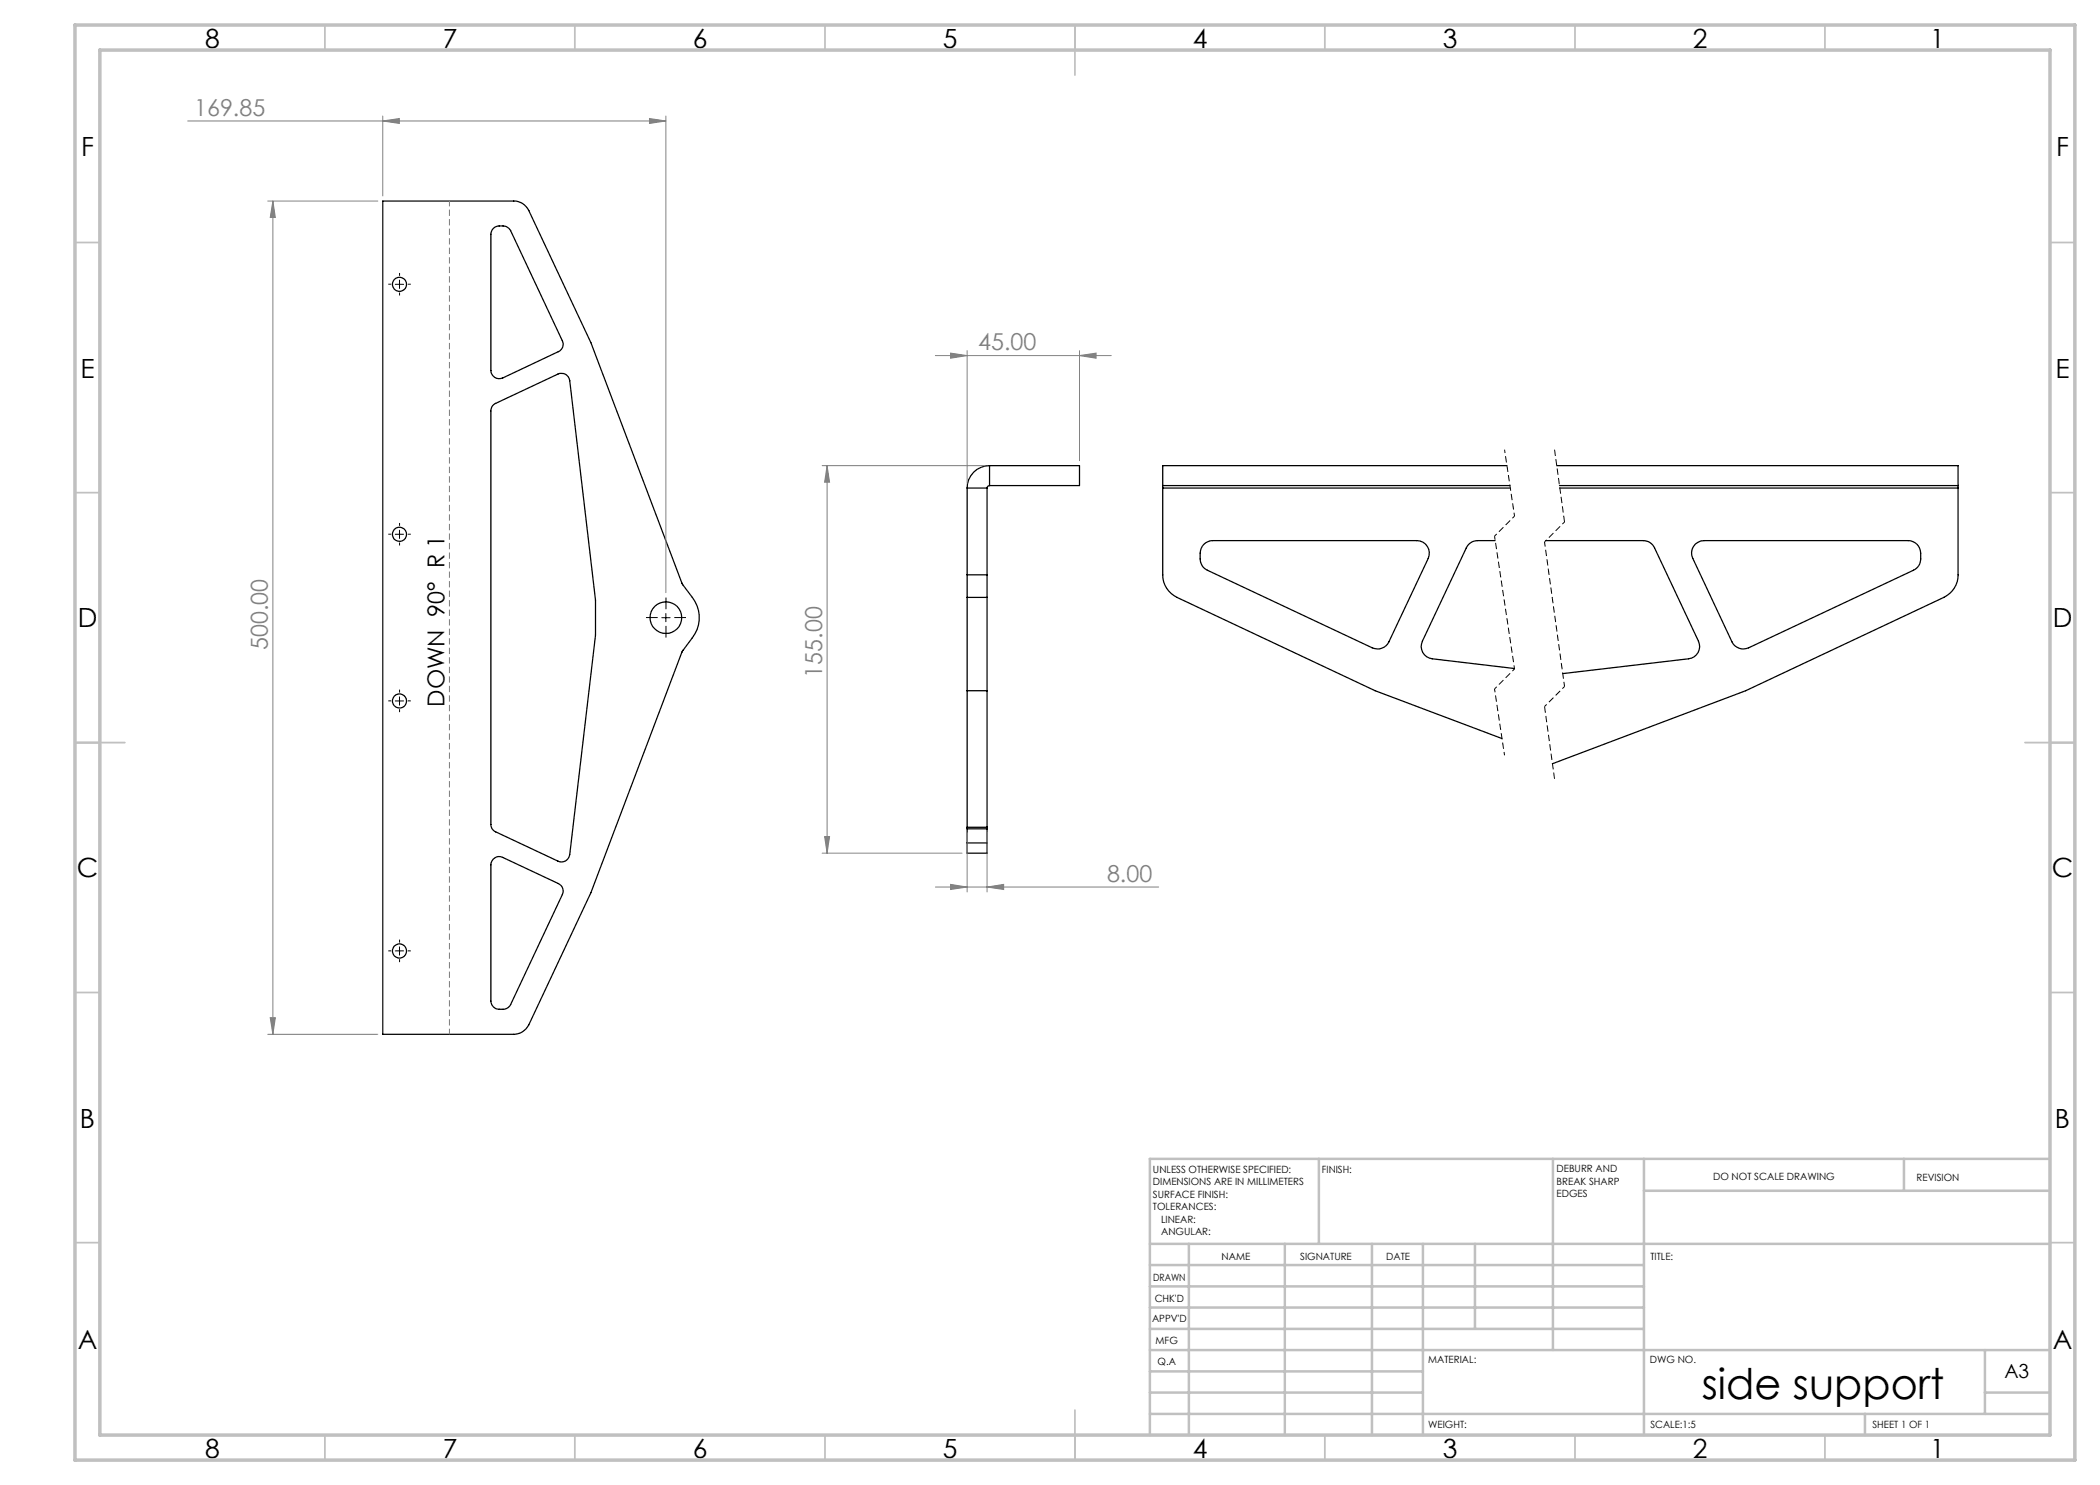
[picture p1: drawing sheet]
<svg xmlns="http://www.w3.org/2000/svg" width="420mm" height="297mm" viewBox="0 0 420 297" stroke-linecap="round" stroke-linejoin="round" font-family="sans-serif">
<g fill="none" stroke="#000" stroke-width=".25">
<path d="M76.6 40.2h26.1a3.2 3.2 0 0 1 3.1 1.9l12.4 26.4 18.4 48.5a19.7 19.7 0 0 1 2.8 4.2 6.5 6.5 0 0 1-.9 6.4l-2.1 2.7-18.2 48.2-12.4 26.5a3.4 3.4 0 0 1-3.1 1.9h-26.1zM98.7 45.7a2.53 2.53 0 0 1 3.1 .1l10.7 22.4a1.59 1.59 0 0 1-.8 2.1l-11.2 5.3a1.67 1.67 0 0 1-2.3-1.5v-27.3l.1-.6zM98.6 81.1l.5-.4 12.5-5.9a1.65 1.65 0 0 1 2.3 1.3l5.2 43.9v7.1l-5.2 43.8a1.65 1.65 0 0 1-2.3 1.3l-12.5-5.8a1.58 1.58 0 0 1-.9-1.5v-83zM193.4 97.6h4M193.4 97.6v17.4M197.4 97.6v17.4M197.9 97.1l-.3 .2-.2 .3M197.9 93.1a4.5 4.5 0 0 0-4.5 4.5M197.9 93.1h18v4h-18M197.9 93.1v4M232.6 97.1v.5M232.6 97.6v17.4a5 5 0 0 0 2.8 4.5l39.6 18.6 25.4 9.6"/>
<path d="M232.6 97.1h69.4M232.6 97.6h69.4M301.4 93.1h-68.8v4M311.3 93.1h80.3v4M311.9 97.1h79.7M312 97.6h79.6M391.6 97.1v.5M391.6 97.6v17.4a5 5 0 0 1-2.8 4.5l-39.7 18.6-38.6 14.6M193.4 115v4.5M193.4 115h4M193.4 119.5v45.9M193.4 119.5h4"/>
<path d="M197.4 115v4.5M197.4 119.5v45.9M240.8 108.9a2.72 2.72 0 0 1 1.7-.8h40.9a2.53 2.53 0 0 1 2.2 3.6l-7.8 16.7a2.53 2.53 0 0 1-3.3 1.2l-33-15.6a2.47 2.47 0 0 1-1.5-2.2 3.5 3.5 0 0 1 .8-2.9zM299 108.1h-3.5a2.47 2.47 0 0 0-2.2 1.5l-8.8 18.6a2.48 2.48 0 0 0 2 3.6l16.4 1.9M309.2 108.1h19.4a2.47 2.47 0 0 1 2.3 1.5l8.8 18.6a2.48 2.48 0 0 1-2 3.6l-25.2 2.9M339.1 108.8l1.1-.6 .6-.1h40.8a2.53 2.53 0 0 1 2.5 2.5v1.2a2.47 2.47 0 0 1-1.4 2.2l-33 15.6a2.53 2.53 0 0 1-3.3-1.2l-7.8-16.7a2.49 2.49 0 0 1 .5-2.9zM193.4 138.1h4M98.6 171.8a1.57 1.57 0 0 1 1.9-.3l11.2 5.2a1.65 1.65 0 0 1 .8 2.2l-10.4 22a1.67 1.67 0 0 1-1.5 1 1.86 1.86 0 0 1-2.4-1.7v-27.2v-.4zM193.4 165.4v.4M193.4 168.6v2h4v-2M193.4 165.8v2.8M193.4 165.4h4"/>
<path d="M193.4 165.8h4M193.4 168.6h4M197.4 165.4v.4M197.4 165.8v2.8"/>
<circle cx="79.9" cy="56.9" r="1.42"/>
<circle cx="79.9" cy="106.9" r="1.42"/>
<circle cx="133.2" cy="123.5" r="3.2"/>
<circle cx="79.9" cy="140.2" r="1.42"/>
<circle cx="79.9" cy="190.2" r="1.41"/>
</g>
<g fill="none" stroke="#808080" stroke-width=".2">
<path d="M37.5 24.2h95.7M76.6 24.2l3.3-.5v1zM76.6 23.2v16M129.9 23.7l3.3 .5-3.3 .5zM133.2 23.2v95.3M53.6 40.2h22M54.6 40.2l.5 3.3h-1.1zM54.6 40.2v166.7M187.1 71.1h35.1M190.1 70.6l3.3 .5-3.3 .5zM193.4 70.1v26.5M215.9 71.1l3.3-.5v1z"/>
<path d="M215.9 70.1v22M164.4 93.1h32.5M165.4 93.1l.5 3.3h-1zM165.4 93.1v77.5M164.4 170.6h28M164.9 167.3h1l-.5 3.3zM187.1 177.4h44.6M190.1 176.9l3.3 .5-3.3 .5zM193.4 166.4v12M197.4 177.4l3.3-.5v1zM197.4 166.4v12M53.6 206.9h22"/>
<path d="M54 203.5h1.1l-.5 3.4z"/>
</g>
<path d="M300.9 89.9l2 13.3M298.9 137.8l2 13.3" fill="none" stroke="#000" stroke-width=".2" stroke-dasharray="1.3 .6" stroke-dashoffset=".6" stroke-linecap="butt"/>
<path d="M302.9 103.2l-4 4M312.9 104.4l-4 4M302.9 133.8l-4 4M312.9 137.3l-4 4" fill="none" stroke="#000" stroke-width=".2" stroke-dasharray="1.3 .6" stroke-dashoffset=".7" stroke-linecap="butt"/>
<path d="M298.9 107.2l4 26.6" fill="none" stroke="#000" stroke-width=".2" stroke-dasharray="1.3 .6" stroke-dashoffset=".5" stroke-linecap="butt"/>
<path d="M310.9 89.9l2 14.5M308.9 141.3l2 14.5" fill="none" stroke="#000" stroke-width=".2" stroke-dasharray="1.3 .6" stroke-linecap="butt"/>
<path d="M308.9 108.4l4 28.9" fill="none" stroke="#000" stroke-width=".2" stroke-dasharray="1.3 .6" stroke-dashoffset=".3" stroke-linecap="butt"/>
<g fill="none" stroke="#000" stroke-width=".2" stroke-dasharray="15.2 1.3 1.3 1.3" stroke-linecap="butt">
<path d="M78.2 56.8h-.5M79.9 55.2v-.6M79.9 58.5v.6M81.6 56.8h.6M78.2 106.8h-.5M79.9 105.2v-.6M79.9 108.5v.6M81.6 106.8h.6M79.9 138.5v-.6M131.5 123.5h-2.3M133.2 121.8v-2.3M133.2 125.2v2.3"/>
<path d="M134.9 123.5h2.3M78.2 140.2h-.5M79.9 141.8v.6M81.6 140.2h.6M78.2 190.2h-.5M79.9 188.5v-.6M79.9 191.8v.6M81.6 190.2h.6"/>
</g>
<path d="M89.9 40.2v166.6" fill="none" stroke="#808080" stroke-width=".2" stroke-dasharray="1.3 .6" stroke-dashoffset=".2" stroke-linecap="butt"/>
<path d="M79.1 56.9h1.6M79.9 56v1.7M79.1 106.9h1.6M79.9 106v1.7M79.9 139.4v1.6M132.4 123.5h1.6M133.2 122.7v1.7M79.1 140.2h1.6M79.1 190.2h1.6M79.9 189.4v1.6" fill="none" stroke="#000" stroke-width=".2"/>
<g fill="none" stroke="#c0c0c0" stroke-width=".35">
<path d="M65 5v5M115 5v5M165 5v5M215 5v10M265 5v5M315 5v5M365 5v5M15 48.5h5M410 48.5h5M15 98.5h5M410 98.5h5M15 148.5h10"/>
<path d="M405 148.5h10M15 198.5h5M410 198.5h5M15 248.5h5M410 248.5h5M65 287v5M115 287v5M165 287v5M215 282v10M265 287v5M315 287v5M365 287v5"/>
</g>
<g fill="none" stroke="#c0c0c0" stroke-width=".5">
<path d="M263.8 231.8v17M310.6 231.8v38.2M328.8 231.8v55.2M328.8 238.2h81.2M380.8 231.8v6.4M410 231.8h-180v55.2M230 248.8h180M230 257.3h98.8M230 253h98.8M237.8 248.8v38.2M257 248.8v38.2M274.4 248.8v38.2"/>
<path d="M284.6 248.8v38.2M295 248.8v17M230 265.8h98.8M230 261.5h98.8M230 278.5h54.6M230 274.3h54.6M230 270h180M397 278.5h13M397 270v12.8M230 282.8h180M373 282.8v4.2"/>
</g>
<path d="M15 5h400v287h-400zM20 10h390v277h-390z" fill="none" stroke="#c0c0c0" stroke-width=".7"/>
<g fill="#808080">
<path d="M76.6 24.2l3.3-.5v1zM129.9 23.7l3.3 .5-3.3 .5z"/>
<path d="M54.6 40.2l.5 3.3h-1.1zM54 203.5h1.1l-.5 3.4z"/>
<path d="M215.9 71.1l3.3-.5v1zM190.1 70.6l3.3 .5-3.3 .5zM197.4 177.4l3.3-.5v1zM190.1 176.9l3.3 .5-3.3 .5z"/>
<path d="M165.4 93.1l.5 3.3h-1zM164.9 167.3h1l-.5 3.3z"/>
</g>
<text font-size="8.5" x="340.4" y="279.7">side support</text>
<g font-size="5.3">
<text x="41" y="9.5">8</text>
<text x="88.5" y="9.5">7</text>
<text x="138.5" y="9.5">6</text>
<text x="188.5" y="9.5">5</text>
<text x="238.5" y="9.5">4</text>
<text x="288.5" y="9.5">3</text>
<text x="338.5" y="9.5">2</text>
<text x="386" y="9.5">1</text>
<text x="16.2" y="31.3">F</text>
<text x="411.2" y="31.3">F</text>
<text x="16.1" y="75.5">E</text>
<text x="411.1" y="75.5">E</text>
<text x="15.5" y="125.5">D</text>
<text x="410.5" y="125.5">D</text>
<text x="15.4" y="175.5">C</text>
<text x="410.4" y="175.5">C</text>
<text x="16" y="225.5">B</text>
<text x="411" y="225.5">B</text>
<text x="15.5" y="269.8">A</text>
<text x="410.5" y="269.8">A</text>
<text x="41" y="291.5">8</text>
<text x="88.5" y="291.5">7</text>
<text x="138.5" y="291.5">6</text>
<text x="188.5" y="291.5">5</text>
<text x="238.5" y="291.5">4</text>
<text x="288.5" y="291.5">3</text>
<text x="338.5" y="291.5">2</text>
<text x="386" y="291.5">1</text>
</g>
<g font-size="4.7" fill="#808080">
<text x="38.8" y="23.2">169.85</text>
<text x="195.6" y="70.1">45.00</text>
<text x="53.6" y="130" transform="rotate(-90 53.6 130)">500.00</text>
<text x="164.4" y="135.5" transform="rotate(-90 164.4 135.5)">155.00</text>
<text x="221.4" y="176.4">8.00</text>
</g>
<text font-size="4.7" x="88.9" y="141.3" transform="rotate(-90 88.9 141.3)">DOWN 90° R 1</text>
<text font-size="3.9" x="400.9" y="275.5">A3</text>
<g font-size="2">
<text x="230.6" y="234.6">UNLESS OTHERWISE SPECIFIED:</text>
<text x="230.6" y="237.1">DIMENSIONS ARE IN MILLIMETERS</text>
<text x="230.6" y="239.6">SURFACE FINISH:</text>
<text x="264.4" y="234.6">FINISH:</text>
<text x="311.3" y="234.5">DEBURR AND</text>
<text x="311.3" y="237">BREAK SHARP</text>
<text x="311.3" y="239.5">EDGES</text>
<text x="342.6" y="236">DO NOT SCALE DRAWING</text>
<text x="383.3" y="236.2">REVISION</text>
<text x="230.6" y="242.1">TOLERANCES:</text>
<text x="232.2" y="244.6">LINEAR:</text>
<text x="232.2" y="247.1">ANGULAR:</text>
<text x="244.3" y="252">NAME</text>
<text x="260" y="251.9">SIGNATURE</text>
<text x="277.2" y="251.9">DATE</text>
<text x="330.1" y="251.9">TITLE:</text>
<text x="230.6" y="256.1">DRAWN</text>
<text x="230.9" y="260.3">CHK'D</text>
<text x="230.4" y="264.4">APPV'D</text>
<text x="231.1" y="268.8">MFG</text>
<text x="231.5" y="273">Q.A</text>
<text x="285.6" y="272.5">MATERIAL:</text>
<text x="330" y="272.5">DWG NO.</text>
<text x="285.6" y="285.5">WEIGHT:</text>
<text x="330.1" y="285.6">SCALE:1:5</text>
<text x="374.5" y="285.6">SHEET 1 OF 1</text>
</g>
</svg>
